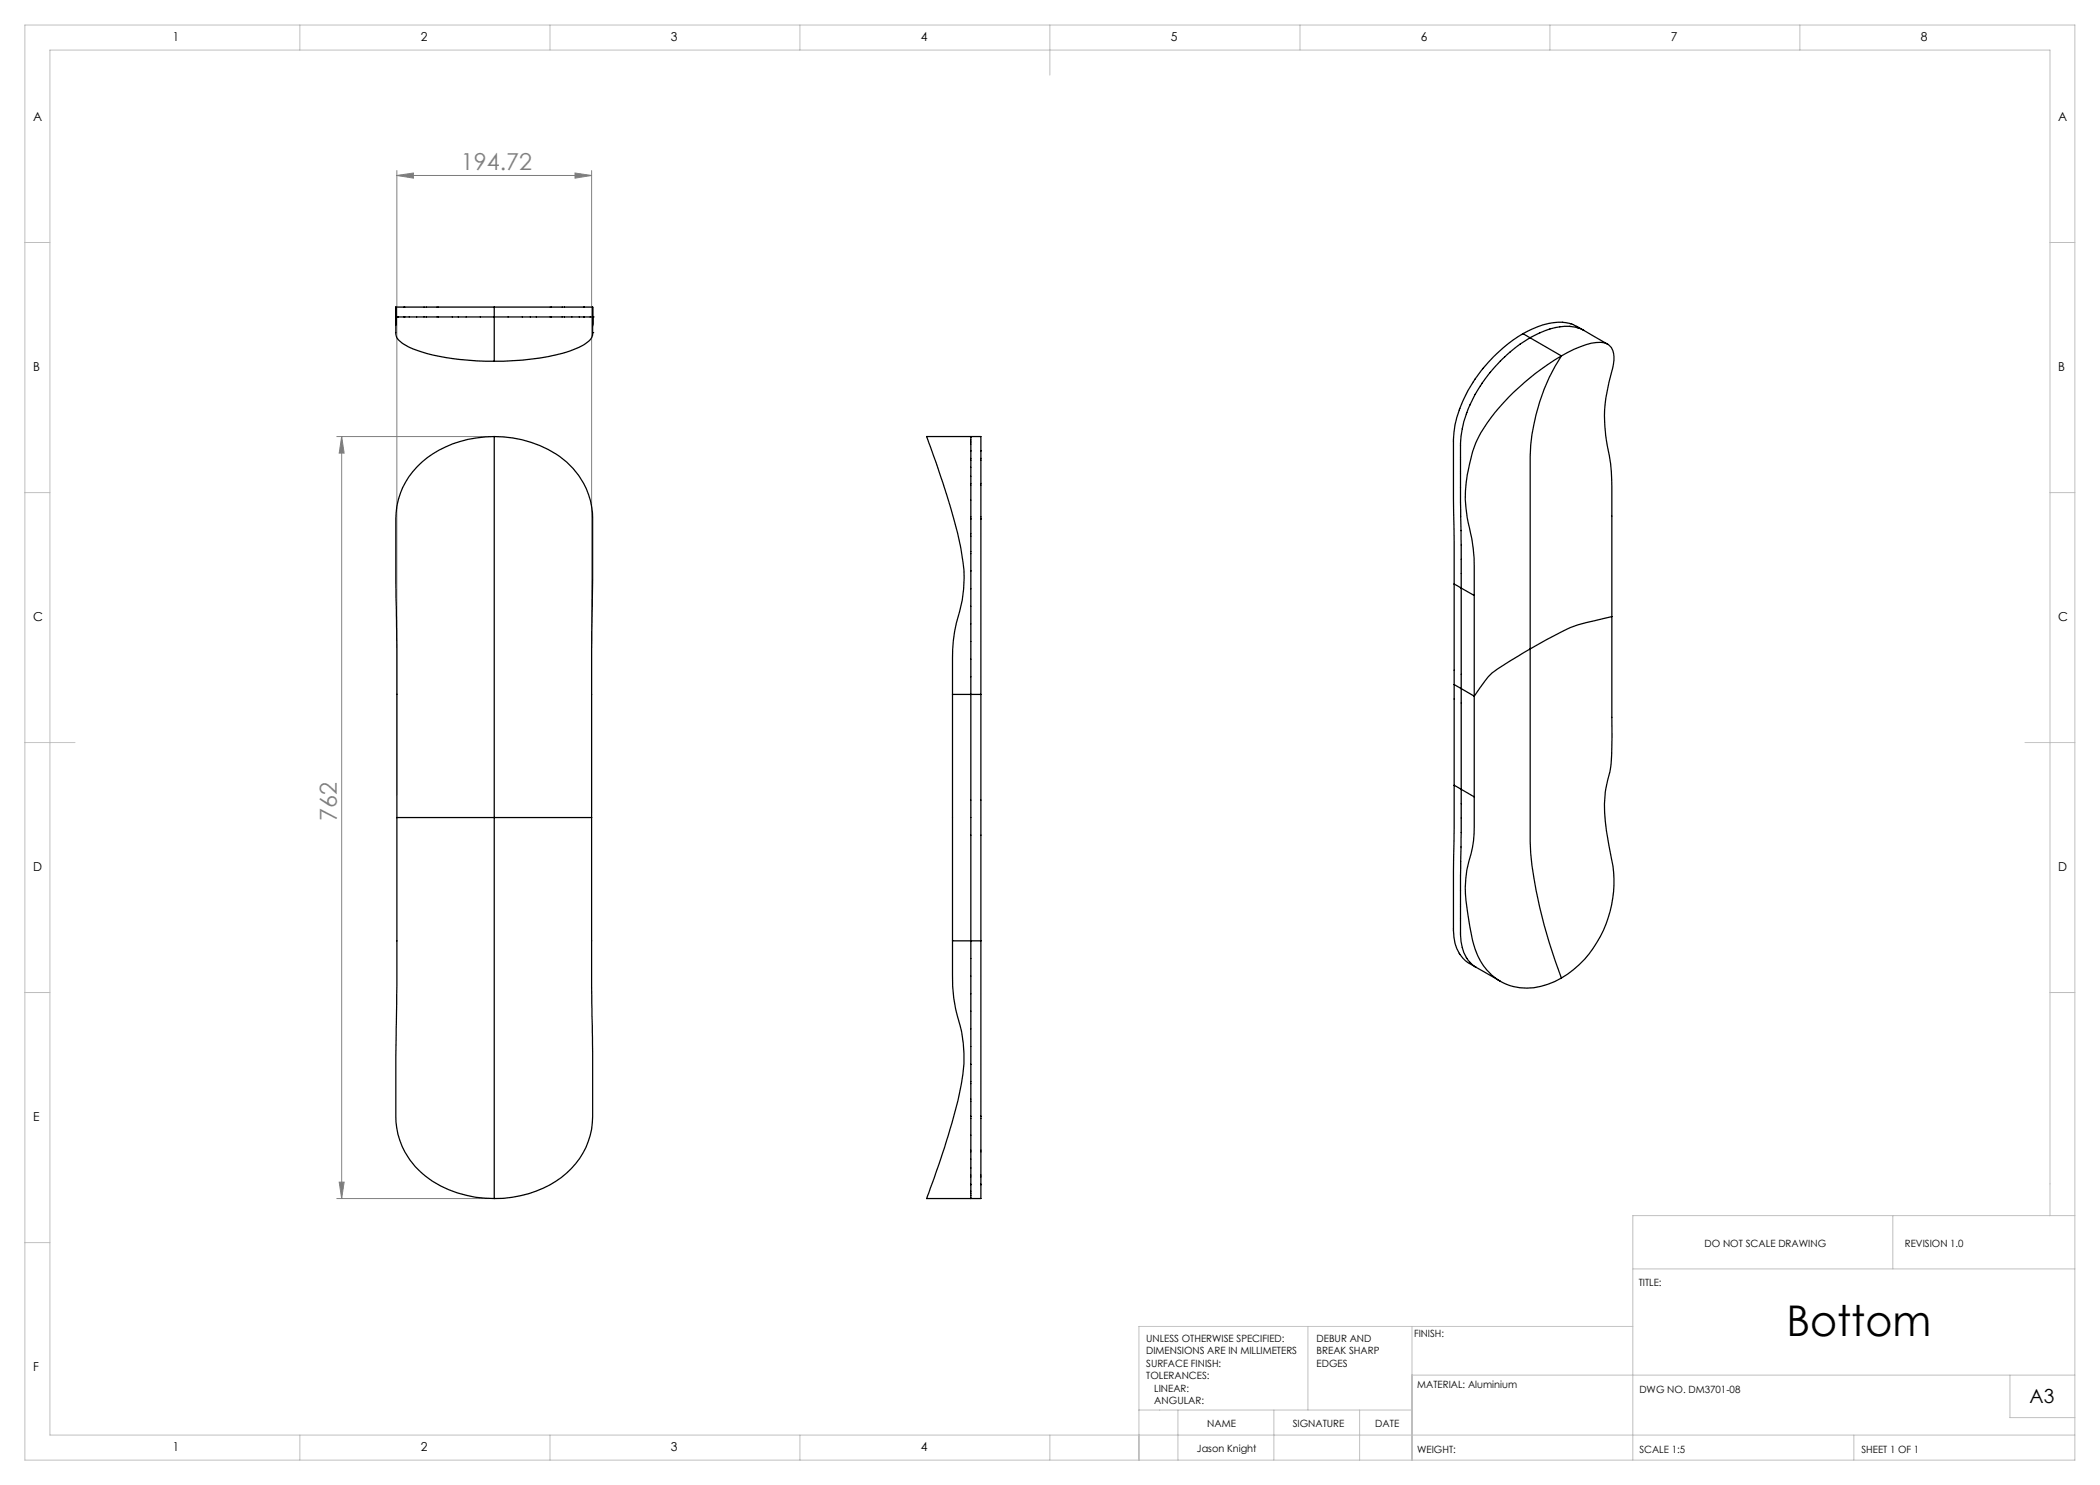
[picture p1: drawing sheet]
<svg xmlns="http://www.w3.org/2000/svg" width="420mm" height="297mm" viewBox="0 0 420 297" stroke-linecap="round" stroke-linejoin="round" font-family="sans-serif">
<path d="M79.4 35.1l3.3-.5v1zM79.4 34.1v124.9M79.4 35.1h38.9M115 34.6l3.3 .5-3.3 .5zM118.3 34.1v128.4M67.3 87.3h30.6M68.3 87.3l.5 3.3h-1zM68.3 87.3v152.4M67.3 239.7h30.6M67.8 236.4h1l-.5 3.3z" fill="none" stroke="#808080" stroke-width=".2"/>
<g fill="none" stroke="#c0c0c0" stroke-width=".2">
<path d="M5 5h410v287h-410zM60 5v5M110 5v5M160 5v5M210 5v10M260 5v5M310 5v5M360 5v5M5 48.5h5M410 48.5h5M5 98.5h5M410 98.5h5"/>
<path d="M5 148.5h10M405 148.5h10M5 198.5h5M410 198.5h5M5 248.5h5M326.6 253.8h88.4M378.6 243.1v10.7M410 243.1v-233.1h-400v277h405M415 243.1h-88.4v48.9M261.6 265.3v16.7M282.4 265.3v26.7M282.4 275h132.6"/>
<path d="M326.6 265.3h-98.8v26.7M402 275v8.5h13M60 287v5M110 287v5M160 287v5M210 287v5M227.8 282h54.6M235.6 282v10M254.8 282v10M271.9 282v10M370.8 287v5"/>
</g>
<g fill="#808080">
<path d="M115 34.6l3.3 .5-3.3 .5zM79.4 35.1l3.3-.5v1z"/>
<path d="M68.3 87.3l.5 3.3h-1zM67.8 236.4h1l-.5 3.3z"/>
</g>
<g fill="none" stroke="#000" stroke-width=".25">
<path d="M79.2 63.4h.1M79.2 63.4h19.6M98.8 61.4h-19.6v5.4a3 3 0 0 0 1.9 2.2 30.3 30.3 0 0 0 12.5 3l5.2 .2M98.8 63.4v8.8M98.8 63.4h19.7M98.8 61.4v2M98.8 61.4h19.7v5.1M118.5 66.5h.1M118.5 66.5a2.2 2.2 0 0 1-1.2 2.1 24.7 24.7 0 0 1-11.1 3.2l-3.6 .3-3.8 .1M118.5 63.4h.1M304.6 66.7a29.5 29.5 0 0 0-13.6 18.2 47 47 0 0 0-.3 9l.1 22.9M304.6 66.7l1.4 .9"/>
<path d="M306 67.6a29.9 29.9 0 0 0-13.2 16.7l-.6 2.9-.1 1.8M306 67.6l6.3 3.6M312.3 71.2a45.3 45.3 0 0 0-16.7 16.4 28 28 0 0 0-1.5 19 32.5 32.5 0 0 1 .8 8.8v3.7M312.3 71.2a40.8 40.8 0 0 0-6.3 24.6v34M312.3 71.2a14.6 14.6 0 0 1 8.2-2.7 2.59 2.59 0 0 1 2.3 2.8l-.1 1.5a38.4 38.4 0 0 0-1.7 12.3l.5 4a40.8 40.8 0 0 1 .9 11.2v23M315.3 65.3l6.3 3.6M315.3 65.3a8.1 8.1 0 0 0-6.7-.3l-2 .8-2 .9M316.8 66.1a8.8 8.8 0 0 0-7.8 0l-3 1.5M98.8 87.3a21.1 21.1 0 0 0-16.2 7 14.9 14.9 0 0 0-3.4 9.4v12.7l.2 13.3v33.8M98.8 87.3v76.2M98.8 87.3a20.5 20.5 0 0 1 16.9 7.8 15 15 0 0 1 2.8 8.6l-.2 26.1v33.7M194.2 87.3v51.6"/>
<path d="M194.2 87.3h-8.9l.4 1.2a178.2 178.2 0 0 1 6.5 21.1 27.1 27.1 0 0 1-.9 15 36.4 36.4 0 0 0-.8 10.7v3.6M194.2 87.3h2v51.6M292.1 89.1l.1 28.5M292.1 89v.1M290.8 116.8l1.4 .8M290.8 116.8v40.3M292.2 117.6l2.7 1.5M292.2 117.6v20.1M294.9 119.1v20.1M190.5 138.9h3.7M190.5 138.9v49.3M194.2 138.9h2"/>
<path d="M194.2 138.9v49.3M196.2 138.9v49.3M290.8 136.9l1.4 .8M292.2 137.7v20.2M292.2 137.7l2.7 1.5M294.9 139.2v20.2M306 129.8l-3.9 2.3a17.2 17.2 0 0 0-5.1 4l-2.1 3.1M306 129.8v34a65.7 65.7 0 0 0 2.8 21.2l1 3.5 2.5 7.1M322.4 123.3l-3.5 .8a26.2 26.2 0 0 0-9.7 3.9l-3.2 1.8M322.4 123.3v25.8a25.8 25.8 0 0 1-1.2 8.4l-.1 .9a32.9 32.9 0 0 0 .7 10.6 25.7 25.7 0 0 1 .7 10.6 22.4 22.4 0 0 1-10.2 16M290.8 157.1l1.4 .8M290.8 157.1l-.1 26.2a12.9 12.9 0 0 0 1.2 7.4l.1 .1a4.6 4.6 0 0 0 1.9 1.8"/>
<path d="M292.2 157.9l2.7 1.5M292.2 157.9l-.1 28.7M294.9 159.4v2.9a25.5 25.5 0 0 1-1.1 10 22.7 22.7 0 0 0-.3 10.4 29.5 29.5 0 0 0 2.1 8.5 10.7 10.7 0 0 0 14 5.6l2.7-1.2M79.4 163.5h19.4M79.4 163.5v33.7l-.2 20.3a51.6 51.6 0 0 0 .1 8 16.8 16.8 0 0 0 12.2 13.1 22.1 22.1 0 0 0 7.3 1.1M98.8 163.5v76.2M98.8 163.5h19.5M118.3 163.5a1788.7 1788.7 0 0 0 .2 49.2v4.1a54.9 54.9 0 0 1-.2 9 16.4 16.4 0 0 1-11.1 12.4 23.7 23.7 0 0 1-8.4 1.5M190.5 188.2a105.5 105.5 0 0 0 .2 11.4l.4 2.3a29.8 29.8 0 0 1 .5 18.2l-.9 3.2a217.7 217.7 0 0 1-5.4 16.4h8.9M190.5 188.2h3.7M194.2 188.2v35M194.2 188.2h2"/>
<path d="M196.2 188.2v51.5h-2M292.1 186.6a7.8 7.8 0 0 0 2.4 6.4l.5 .4M292.1 186.6h.1M293.9 192.7l6.2 3.5M194.2 223.3v16.4M194.2 223.2v.1"/>
</g>
<text font-size="8.5" x="357.3" y="267.1">Bottom</text>
<g font-size="4.7" fill="#808080">
<text x="92.2" y="34.1">194.72</text>
<text x="67.3" y="164.3" transform="rotate(-90 67.3 164.3)">762</text>
</g>
<text font-size="3.9" x="405.9" y="280.6">A3</text>
<g font-size="2.5">
<text x="34.6" y="8.2">1</text>
<text x="84.2" y="8.2">2</text>
<text x="134.2" y="8.2">3</text>
<text x="184.2" y="8.2">4</text>
<text x="234.2" y="8.2">5</text>
<text x="284.2" y="8.2">6</text>
<text x="334.2" y="8.2">7</text>
<text x="384.2" y="8.2">8</text>
<text x="6.7" y="24.2">A</text>
<text x="411.7" y="24.2">A</text>
<text x="6.7" y="74.2">B</text>
<text x="411.7" y="74.2">B</text>
<text x="6.7" y="124.2">C</text>
<text x="411.7" y="124.2">C</text>
<text x="6.7" y="174.2">D</text>
<text x="411.7" y="174.2">D</text>
<text x="6.7" y="224.2">E</text>
<text x="6.7" y="274.2">F</text>
<text x="34.6" y="290.2">1</text>
<text x="84.2" y="290.2">2</text>
<text x="134.2" y="290.2">3</text>
<text x="184.2" y="290.2">4</text>
</g>
<g font-size="2">
<text x="340.9" y="249.4">DO NOT SCALE DRAWING</text>
<text x="381" y="249.4">REVISION 1.0</text>
<text x="327.8" y="257.2">TITLE:</text>
<text x="229.2" y="268.4">UNLESS OTHERWISE SPECIFIED:</text>
<text x="263.3" y="268.4">DEBUR AND</text>
<text x="282.8" y="267.5">FINISH:</text>
<text x="229.2" y="270.9">DIMENSIONS ARE IN MILLIMETERS</text>
<text x="229.2" y="273.4">SURFACE FINISH:</text>
<text x="229.2" y="275.9">TOLERANCES:</text>
<text x="263.3" y="270.9">BREAK SHARP</text>
<text x="263.3" y="273.4">EDGES</text>
<text x="230.9" y="278.4">LINEAR:</text>
<text x="230.9" y="280.9">ANGULAR:</text>
<text x="283.4" y="277.5">MATERIAL: Aluminium</text>
<text x="327.9" y="278.6">DWG NO. DM3701-08</text>
<text x="241.5" y="285.4">NAME</text>
<text x="258.5" y="285.4">SIGNATURE</text>
<text x="275.1" y="285.4">DATE</text>
<text x="239.4" y="290.3">Jason Knight</text>
<text x="283.4" y="290.5">WEIGHT:</text>
<text x="327.9" y="290.6">SCALE 1:5</text>
<text x="372.3" y="290.6">SHEET 1 OF 1</text>
</g>
</svg>
